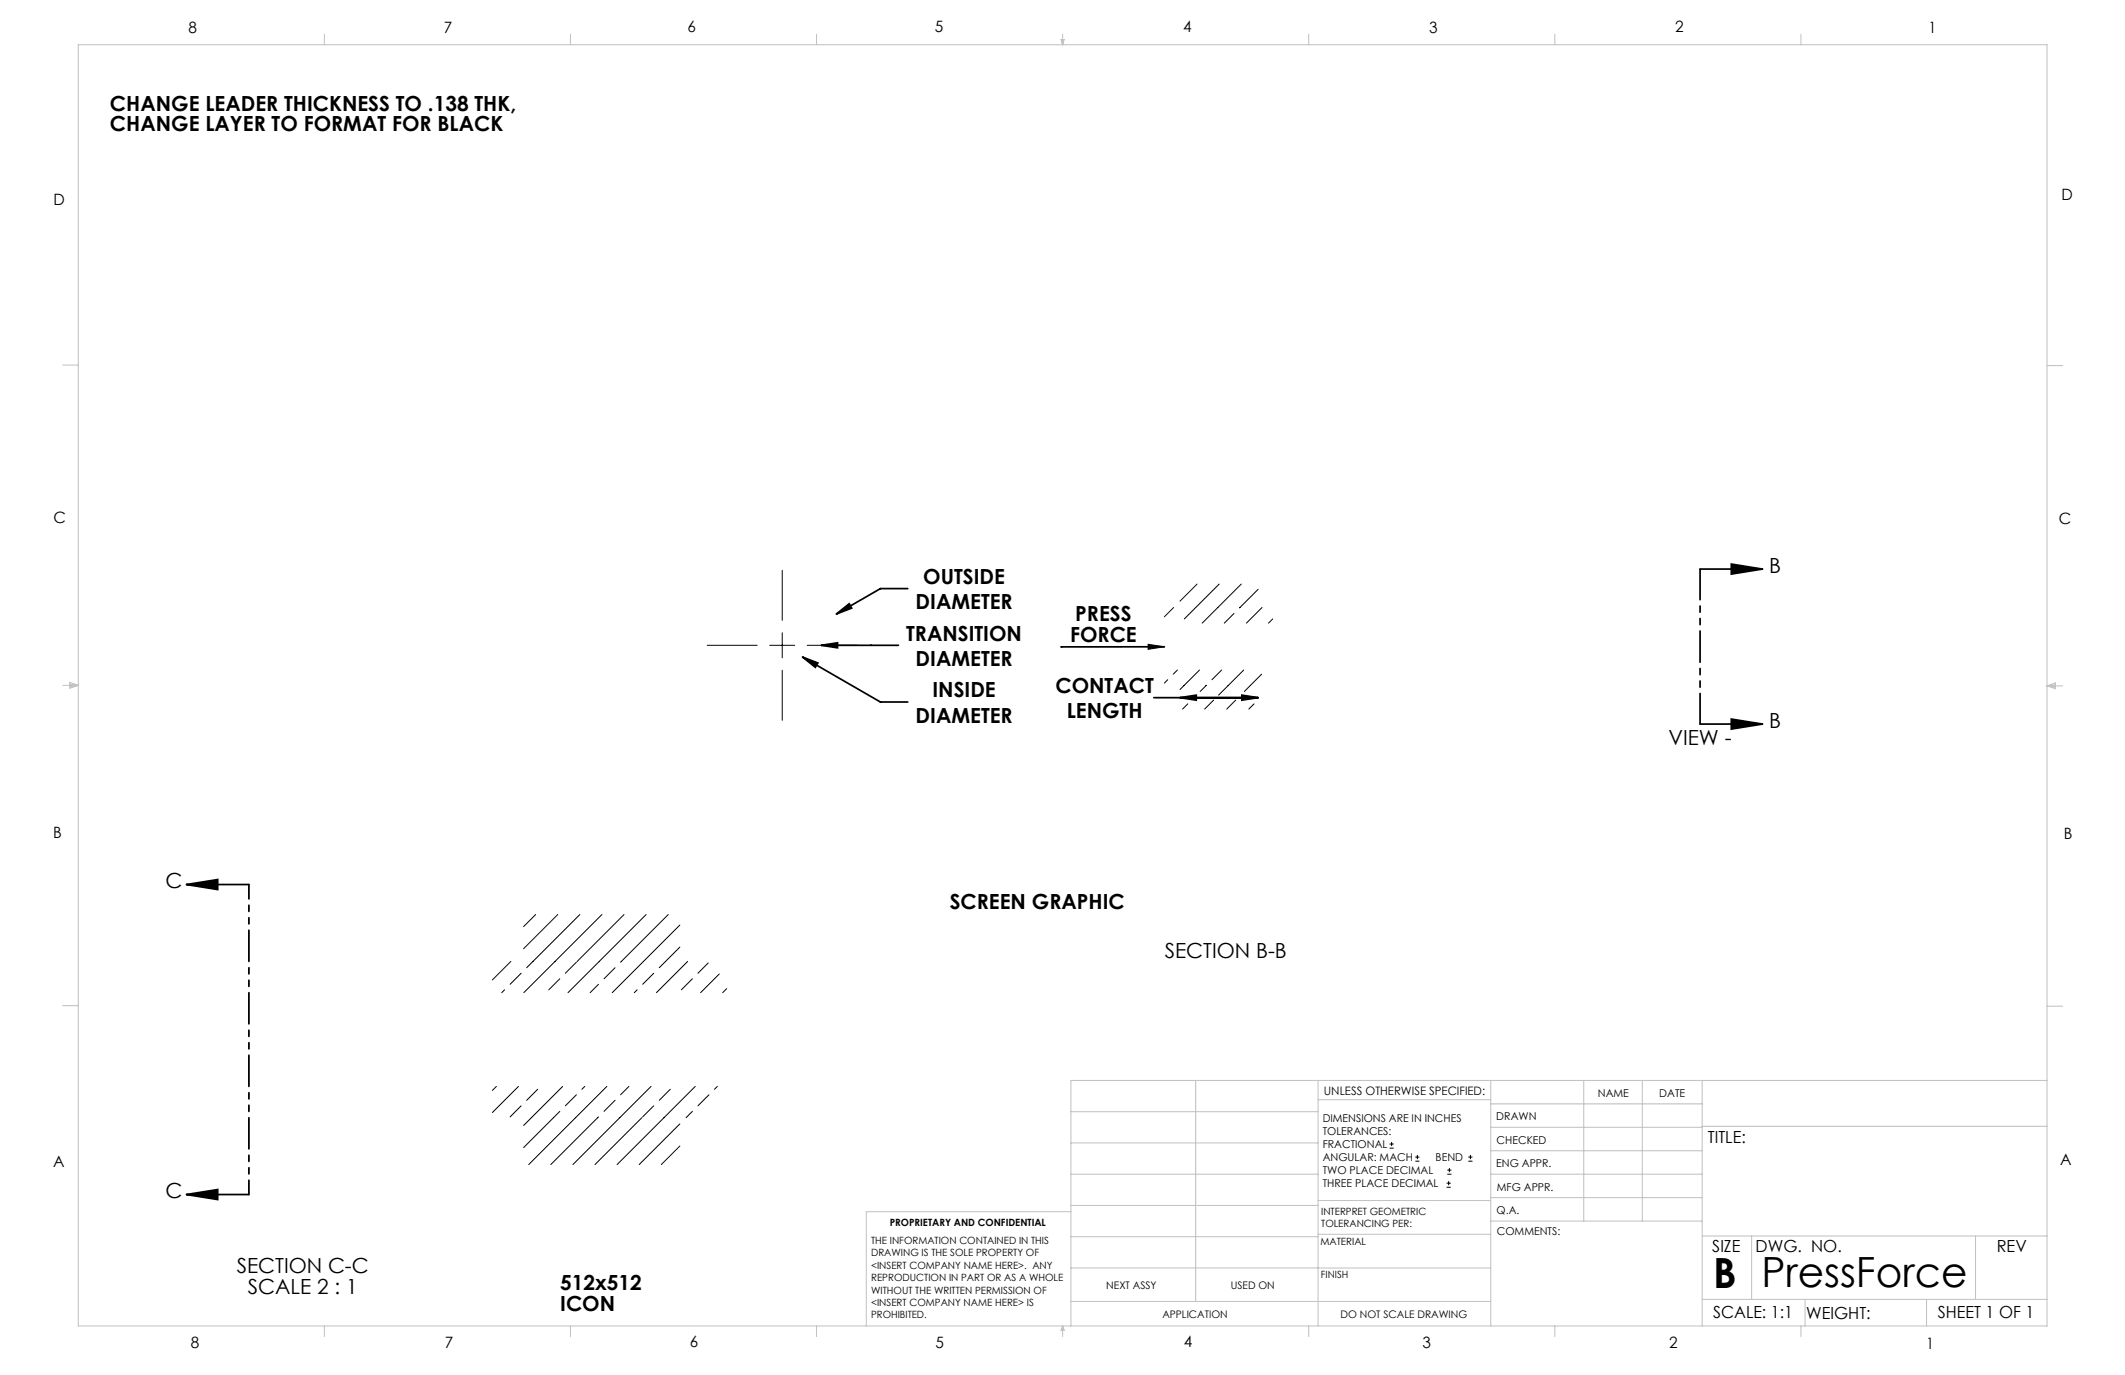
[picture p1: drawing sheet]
<svg xmlns="http://www.w3.org/2000/svg" width="432mm" height="279mm" viewBox="0 0 432 279" stroke-linecap="round" stroke-linejoin="round" font-family="sans-serif">
<g fill="none" stroke="#000" stroke-width=".2">
<path d="M158.9 115.9v10.1M243.2 118.7l-3.4 3.5M247.7 118.7l-4.7 4.7M252.2 118.7l-7.9 7.9M255.6 119.8l-3.7 3.7M143.7 131.1h10.2M156.4 131.1h5.1M158.9 128.6v5.1M158.9 136.2v10.2M164 131.1h10.2M233.3 130.9l3.3 .5-3.3 .5zM237.3 138.1l-.7 .7"/>
<path d="M238.5 123.4l-1.9 1.9M239.3 136.1l-.9 .9M242.9 123.5l-2.3 2.3M243.7 136.1l-3.9 4M245.1 139.2l-1.2 1.3M248.2 136.1l-1.9 2M250.8 124.6l-2 2M252.7 136.1l-5.1 5.2M254 139.3l-1.1 1.2M256.4 137l-2.3 2.2M256.4 123.4l-3.1 3.2M258.6 125.8l-.8 .8"/>
<path d="M241.4 143l-1.1 1.1M246.6 142.3l-1.8 1.8M251.1 142.3l-1.8 1.8M254.8 143l-1 1.1M103.8 195.4l-3.8 3.7M105.9 197.8l-2.2 2.2M108.8 185.8l-2.4 2.5M113.3 185.8l-6.9 7M113.8 198.9l-2.3 2.2M117.1 195.5l-2.2 2.3M117.8 185.8l-10.8 10.8M122.3 185.8l-15.9 15.9"/>
<path d="M125 196.6l-2.3 2.3M126.8 185.8l-9.5 9.6M131.3 185.8l-15.9 15.9M132.8 197.8l-2.2 2.2M135.8 185.8l-9.7 9.7M138.1 188l-13.7 13.7M138.1 192.5l-4.1 4.1M139.7 195.4l-6.3 6.3M140.7 198.9l-2.3 2.2M143.9 195.7l-2.1 2.1M146.2 197.9l-3.8 3.8M102.5 201.1l-.5 .6"/>
<path d="M121.6 200l-1.7 1.7M129.5 201.1l-.6 .6M147.7 200.9l-.8 .8M100.9 220.8l-.9 .8M105.4 220.8l-5.4 5.3M105.9 224.7l-2.2 2.3M109.3 221.3l-2.3 2.3M113.8 225.8l-7.4 7.4M114.3 220.8l-7.9 7.9M117.1 222.5l-2.2 2.2M118.8 220.8l-.6 .5M121.6 227l-9.7 9.6"/>
<path d="M123.3 220.8l-15.9 15.8M125 223.6l-2.3 2.2M127.8 220.8l-1.7 1.7M130.4 227.1l-9.5 9.5M132.3 220.8l-15.9 15.8M132.8 224.7l-2.2 2.3M136.2 221.3l-2.2 2.3M138.1 228.4l-8.2 8.2M138.1 232.9l-3.7 3.7M140.7 225.8l-1.3 1.3M141.3 220.8l-15.9 15.8M144.1 222.5l-2.3 2.2"/>
<path d="M145.8 220.8l-.6 .5M282.4 233.3h.8M282.4 232.5h.8M282.8 232v.9M287.6 236h.8M287.6 235.1h.8M288 234.7v.8M294.1 238.6h.8M294.1 237.8h.8M294.5 237.3v.9M298.4 236h.8M298.4 235.1h.8"/>
<path d="M298.8 234.7v.8M293.9 241.3h.9M293.9 240.4h.9M294.4 240v.8"/>
</g>
<g fill="none" stroke="#000" stroke-width=".35">
<path d="M184.5 119.6h-5.6l-9 5.2M345.5 115.6h12.7M351.8 114.6l6.4 1-6.4 1.1zM163.1 133.5l3.1 1.2-.5 .9zM163.1 133.5l15.8 9.2h5.6M166.9 131.1l3.3-.5v1zM166.9 131.1h15.7M169.9 124.8l2.7-2.1 .5 .9zM236.6 131.4h-21M234.4 141.8h21.2M239.8 141.8l3.3-.5v1zM252.3 141.3l3.3 .5-3.3 .5z"/>
<path d="M345.5 147.1h12.7M351.8 146.1l6.4 1-6.4 1zM37.9 179.7h12.7M37.9 179.7l6.3-1v2.1zM37.9 242.7h12.7M37.9 242.7l6.3-1v2z"/>
</g>
<g fill="#000">
<path d="M233.3 130.9l3.3 .5-3.3 .5z"/>
<path d="M351.8 114.6l6.4 1-6.4 1.1zM351.8 146.1l6.4 1-6.4 1z"/>
<path d="M169.9 124.8l3.2-1.2-.5-.9zM163.1 133.5l2.6 2.1 .5-.9zM166.9 131.1l3.3 .5v-1zM252.3 141.3l3.3 .5-3.3 .5zM239.8 141.8l3.3-.5v1z"/>
<path d="M37.9 179.7l6.3-1v2.1zM37.9 242.7l6.3-1v2z"/>
<circle cx="215.6" cy="131.4" r=".17"/>
</g>
<path d="M345.5 115.6v31.5" fill="none" stroke="#000" stroke-width=".35" stroke-dasharray="6.3 1.3 1.3 1.3 1.3 1.3" stroke-dashoffset=".1"/>
<path d="M50.6 179.7v63" fill="none" stroke="#000" stroke-width=".35" stroke-dasharray="6.3 1.3 1.3 1.3 1.3 1.3" stroke-dashoffset="3.4"/>
<g fill="none" stroke="#c0c0c0" stroke-width=".2">
<path d="M15.9 9.1h400.1v260.3h-400.1zM65.9 6.9v2.2M115.9 6.9v2.2M165.9 6.9v2.2M215.6 8h.6l-.3 1.1zM215.7 8l.2 1.1M215.9 6.9v2.2M216 8l-.1 1.1M265.9 6.9v2.2M315.9 6.9v2.2M365.9 6.9v2.2M12.7 74.2h3.2"/>
<path d="M416 74.3h3.1M12.7 139.3h3.2M14.2 139l1.7 .3M14.2 138.7l1.7 .6-1.7 .5zM15.9 139.3l-1.7 .2M416 139.4h3.1M416 139.4l1.7-.6v1.1zM416 139.4l1.7 .2M417.7 139.1l-1.7 .3M12.7 204.4h3.2M243 219.5v45M267.8 219.5v49.9"/>
<path d="M302.9 219.5v49.9M321.8 219.5v28.6M333.7 219.5v28.6M345.9 219.5v49.9M416 204.5h3.1M416 219.5h-198.4v49.9M217.6 238.6h50.2M217.6 232.2h50.2M217.6 225.9h50.2M267.8 223.5h35.1M302.9 233.8h43M302.9 229.1h43"/>
<path d="M302.9 224.3h43M302.9 238.6h43M345.9 228.9h70.1M217.6 257.6l85.3 .1M217.6 251.3h50.2M217.6 244.9h50.2M217.6 246.2h-41.6v23.2M267.8 250.8h35.1M267.8 243.9h35.1M302.9 248.1h43M302.9 243.4h43M345.9 251.2h70.1"/>
<path d="M355.9 251.2v12.8M401.4 251.2v12.8M65.9 269.4v2.2M115.9 269.4v2.2M165.9 269.4v2.2M215.9 269.4v2.2M215.9 269.4l.3 .9h-.6zM217.6 264.5h85.3M265.9 269.4v2.2M315.9 269.4v2.2M345.9 264h70.1M365.9 269.4v2.2"/>
<path d="M366.8 264v5.4M391.5 264v5.4"/>
</g>
<g font-size="8.5">
<text x="348.1" y="261.8">B</text>
<text x="357.9" y="261.6">PressForce</text>
</g>
<g font-size="4.2">
<text x="22.3" y="22.5">CHANGE LEADER THICKNESS TO .138 THK,</text>
<text x="22.3" y="26.7">CHANGE LAYER TO FORMAT FOR BLACK</text>
<text x="187.6" y="118.7">OUTSIDE</text>
<text x="359.5" y="116.3">B</text>
<text x="186" y="123.8">DIAMETER</text>
<text x="184.1" y="130.2">TRANSITION</text>
<text x="217.4" y="130.4">FORCE</text>
<text x="218.5" y="126.2">PRESS</text>
<text x="186" y="135.3">DIAMETER</text>
<text x="189.5" y="141.7">INSIDE</text>
<text x="214.5" y="140.8">CONTACT</text>
<text x="186" y="146.9">DIAMETER</text>
<text x="216.8" y="146">LENGTH</text>
<text x="359.5" y="147.8">B</text>
<text x="339" y="151.4">VIEW -</text>
<text x="33.6" y="180.4">C</text>
<text x="193" y="184.8">SCREEN GRAPHIC</text>
<text x="236.7" y="194.7">SECTION B-B</text>
<text x="33.6" y="243.4">C</text>
<text x="48.1" y="258.8">SECTION C-C</text>
<text x="50.4" y="262.9">SCALE 2 : 1</text>
<text x="113.8" y="262.1">512x512</text>
<text x="113.8" y="266.3">ICON</text>
</g>
<g font-size="3.4">
<text x="347.1" y="232.3">TITLE:</text>
<text x="347.9" y="254.3">SIZE</text>
<text x="356.7" y="254.4">DWG. NO.</text>
<text x="405.7" y="254.5">REV</text>
<text x="348.1" y="267.9">SCALE: 1:1</text>
<text x="367" y="268">WEIGHT:</text>
<text x="393.8" y="267.9">SHEET 1 OF 1</text>
</g>
<g font-size="3.2">
<text x="38.3" y="6.7">8</text>
<text x="90.2" y="6.7">7</text>
<text x="139.7" y="6.5">6</text>
<text x="190" y="6.5">5</text>
<text x="240.4" y="6.5">4</text>
<text x="290.4" y="6.7">3</text>
<text x="340.4" y="6.5">2</text>
<text x="391.9" y="6.7">1</text>
<text x="10.9" y="41.6">D</text>
<text x="418.9" y="40.7">D</text>
<text x="10.9" y="106.3">C</text>
<text x="418.4" y="106.4">C</text>
<text x="10.8" y="170.2">B</text>
<text x="419.4" y="170.6">B</text>
<text x="10.8" y="237.2">A</text>
<text x="418.6" y="236.8">A</text>
<text x="38.8" y="273.8">8</text>
<text x="90.4" y="273.8">7</text>
<text x="140.2" y="273.8">6</text>
<text x="190.1" y="273.9">5</text>
<text x="240.5" y="273.8">4</text>
<text x="289" y="273.9">3</text>
<text x="339.1" y="273.8">2</text>
<text x="391.4" y="274.1">1</text>
</g>
<text font-size="2.4" x="269" y="222.4">UNLESS OTHERWISE SPECIFIED:</text>
<g font-size="2.2">
<text x="268.8" y="228">DIMENSIONS ARE IN INCHES</text>
<text x="304.1" y="227.7">DRAWN</text>
<text x="324.7" y="222.9">NAME</text>
<text x="337.2" y="222.9">DATE</text>
<text x="268.8" y="230.6">TOLERANCES:</text>
<text x="268.8" y="233.3">FRACTIONAL</text>
<text x="304.1" y="232.6">CHECKED</text>
<text x="268.8" y="236">ANGULAR: MACH</text>
<text x="268.8" y="238.6">TWO PLACE DECIMAL</text>
<text x="291.7" y="236">BEND</text>
<text x="304" y="237.2">ENG APPR.</text>
<text x="268.8" y="241.3">THREE PLACE DECIMAL</text>
<text x="304.2" y="241.9">MFG APPR.</text>
<text x="304.1" y="246.7">Q.A.</text>
<text x="304.1" y="250.9">COMMENTS:</text>
</g>
<g font-size="2.1">
<text x="224.8" y="262">NEXT ASSY</text>
<text x="250.1" y="261.9">USED ON</text>
<text x="236.2" y="267.8">APPLICATION</text>
<text x="272.4" y="267.8">DO NOT SCALE DRAWING</text>
</g>
<g font-size="2">
<text x="180.8" y="249.2">PROPRIETARY AND CONFIDENTIAL</text>
<text x="268.5" y="246.8">INTERPRET GEOMETRIC</text>
<text x="268.5" y="249.4">TOLERANCING PER:</text>
<text x="177" y="252.8">THE INFORMATION CONTAINED IN THIS</text>
<text x="177" y="255.3">DRAWING IS THE SOLE PROPERTY OF</text>
<text x="177" y="257.8">&lt;INSERT COMPANY NAME HERE&gt;. ANY</text>
<text x="268.3" y="252.9">MATERIAL</text>
<text x="177" y="260.3">REPRODUCTION IN PART OR AS A WHOLE</text>
<text x="177" y="262.9">WITHOUT THE WRITTEN PERMISSION OF</text>
<text x="268.4" y="259.7">FINISH</text>
<text x="177" y="265.4">&lt;INSERT COMPANY NAME HERE&gt; IS</text>
<text x="177" y="267.9">PROHIBITED.</text>
</g>
</svg>
